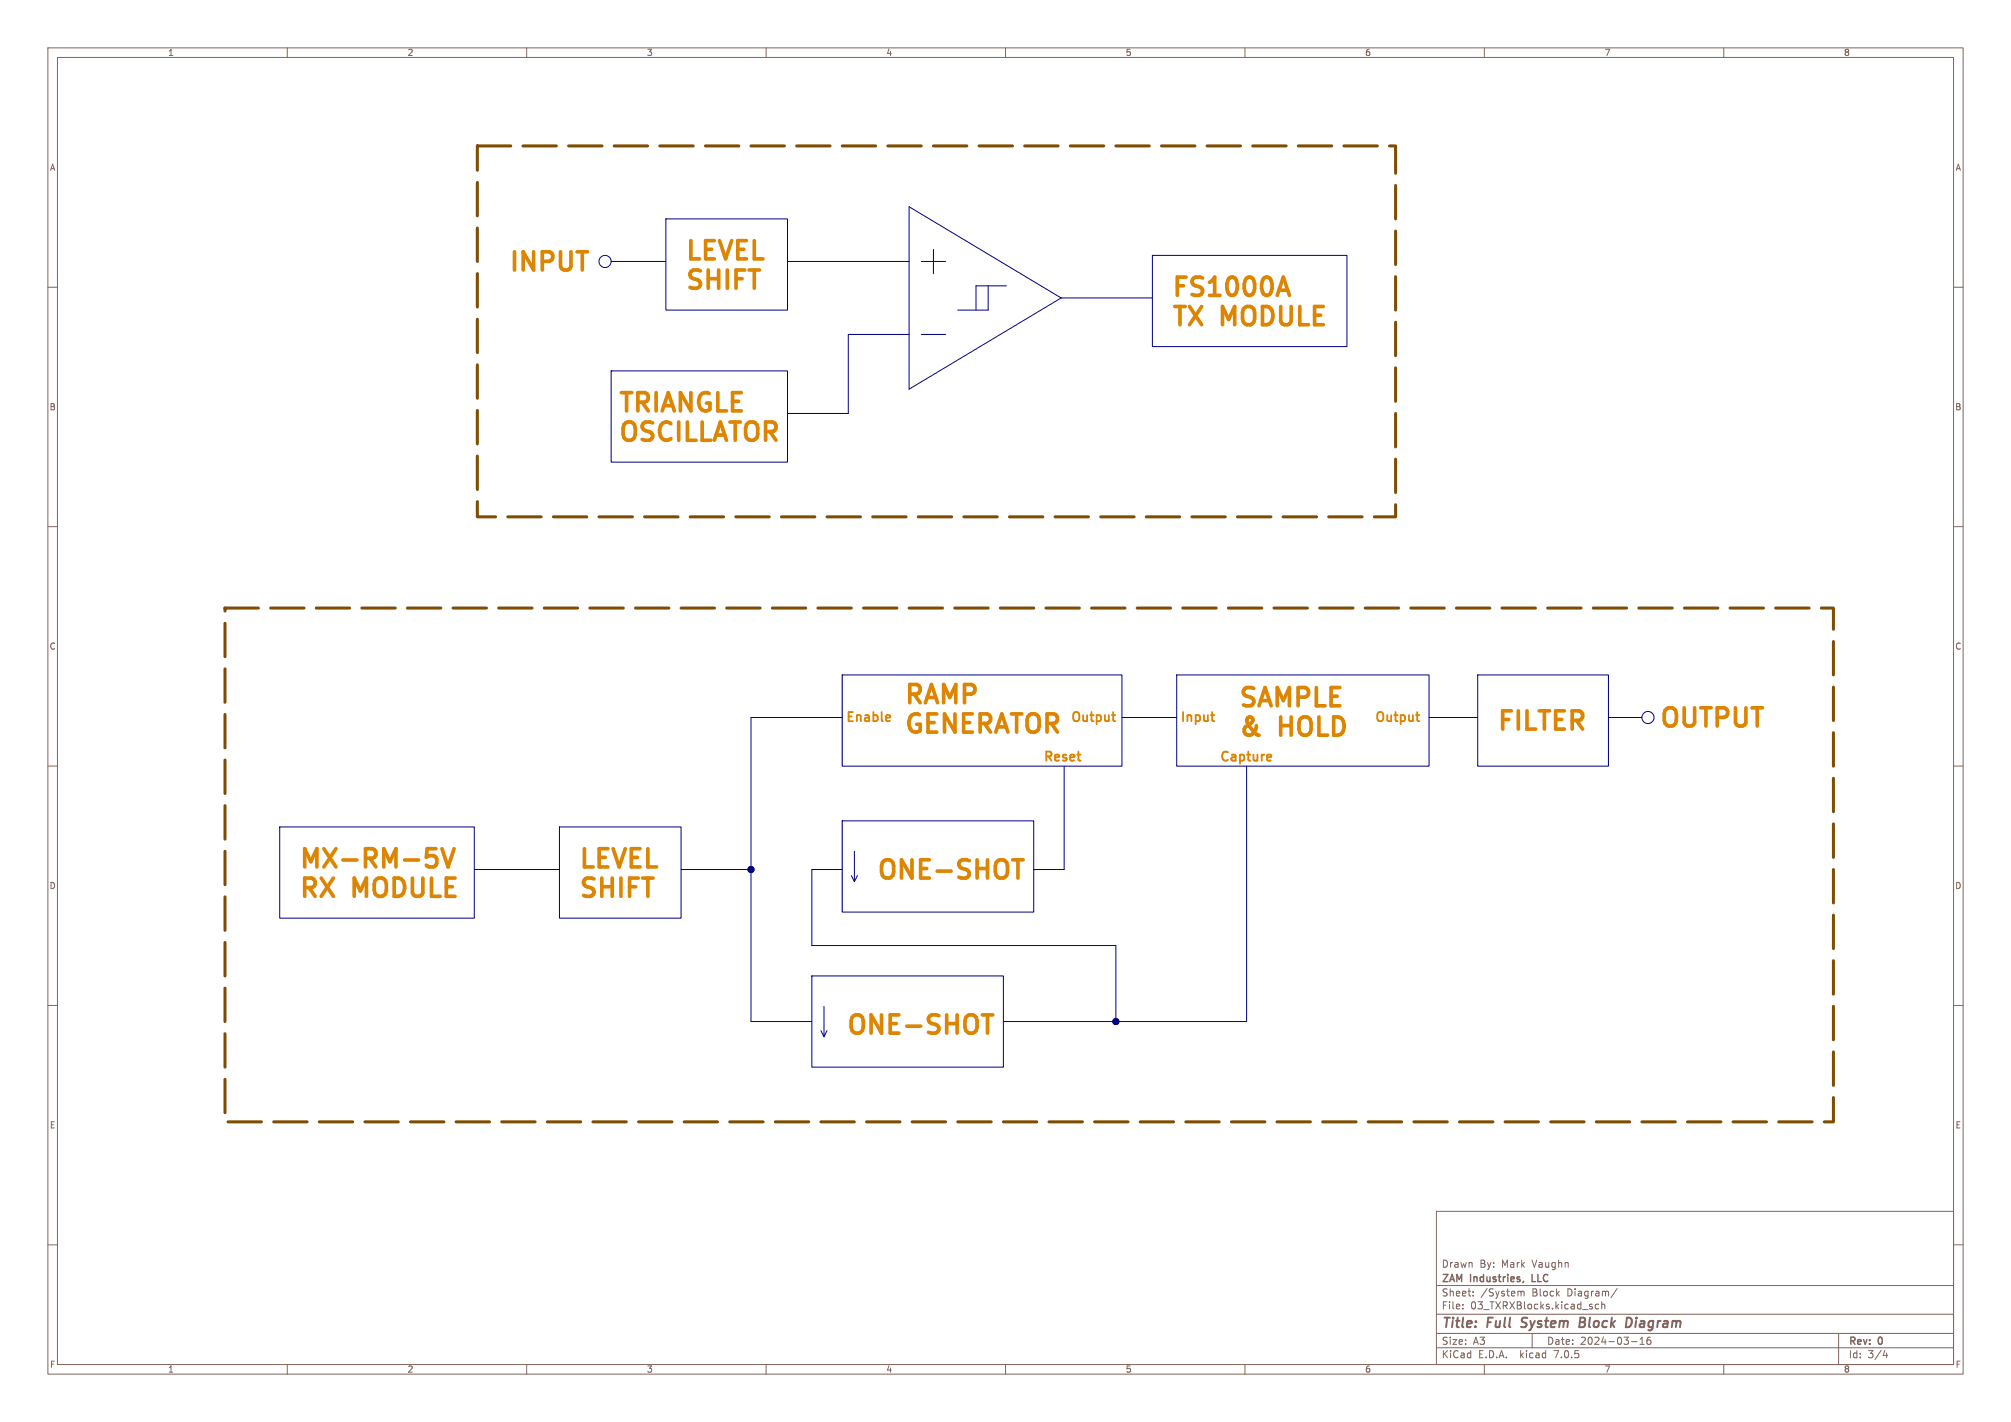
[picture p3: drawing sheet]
<svg xmlns="http://www.w3.org/2000/svg" width="420mm" height="297mm" viewBox="0 0 420 297" stroke-linecap="round" stroke-linejoin="round" font-family="sans-serif">
<g fill="none" stroke="#83655e" stroke-width=".21">
<path d="M10 10h400v277h-400zM12 12h396v273h-396zM60 10v2M110 10v2M160 10v2M210 10v2M260 10v2M310 10v2M360 10v2M10 60h2M408 60h2M10 110h2"/>
<path d="M408 110h2M10 160h2M408 160h2M10 210h2M408 210h2M10 260h2M300 253h108v32h-108zM408 260h2M300 278.5h108M300 274.5h108M300 268.5h108M305.5 273.2v.2"/>
<path d="M305.5 272.5v.1M307.7 270.5v.2M307.7 269.8v.1M317.2 269.7l.5 .2M317.7 269.9l.2-.2 .3 .1 .1 .9M317.7 269.9v.8M320 278.5v3M333.9 272.5l-.5-.1-.2 .3 .1 .6h.6M334.5 272.5l.2-.1 .4 .1 .1 .9M334.5 271.9v1.5M337.7 269.1l-1.3 1.9M342.5 279.7l.4-.4v1.5"/>
<path d="M344.2 279.4a1.01 1.01 0 0 0 0 1.4l.5-.2 .1-.5-.3-.2h-.3l-.3 .2M384 278.5v6.5M60 285v2M110 285v2M160 285v2M210 285v2M260 285v2M300 281.5h108M310 285v2M340.7 280.2h1.2M342.5 280.8h.9M360 285v2"/>
<path d="M393.7 282l-.4 1.1h.9M394 282.6v1"/>
</g>
<path d="M329.9 276.2h.7M330.7 275.2h-.6l-.3 2h.8M340.5 275.3l-.7-.1-.3 2h.5l.5-.3" fill="none" stroke="#83655e" stroke-width=".4"/>
<path d="M318.2 267.6l-.1 .2" fill="none" stroke="#83655e" stroke-width=".3"/>
<g fill="#000084" stroke="#000084" stroke-width=".21">
<circle cx="233" cy="213.4" r=".63"/>
<circle cx="156.8" cy="181.6" r=".63"/>
</g>
<path d="M268 57.9l1.3 3.8M267.1 60.6h1.8M89.2 177.3h1.8M89.6 178.7h.9l.4 .2 .3 .5v.9l-.2 .4-.5 .4h-.9M92.3 177.3l1.3 3.8 1.2-3.8M211.5 179.6h2.2M205.2 212h2.1" fill="none" stroke="#dd8500" stroke-width=".76"/>
<g fill="none" stroke="#000084" stroke-width=".21">
<path d="M127.6 54.6h11.5M139.1 45.7h25.4v19.1h-25.4zM164.5 54.6h25.4M189.9 43.2l31.7 19-31.7 19.1zM192.4 54.6h5.1M194.9 52.1v5.1M206.4 59.7v5.1h-6.4M210.2 59.7h-6.4v5.1M240.7 53.3h40.6v19.1h-40.6zM127.6 77.5h36.9v19h-36.9zM189.9 69.9h-12.7v16.5h-12.7M192.4 69.9h5.1"/>
<path d="M221.6 62.2h19.1M175.9 141h58.4v19h-58.4zM175.9 149.9h-19.1v63.5h12.7M234.3 149.9h11.4M245.7 141h52.7v19h-52.7zM298.4 149.9h10.2M308.6 141h27.3v19h-27.3zM335.9 149.9h7M58.4 172.7h40.7v19.1h-40.7zM116.8 172.7h25.4v19.1h-25.4zM175.9 171.5h40v19h-40zM178.4 177.8v6.4"/>
<path d="M222.2 160v21.6h-6.3M260.3 160v53.4h-50.8M99.1 181.6h17.7M142.2 181.6h14.6M175.9 181.6h-6.4v15.9h63.5v15.9M177.8 182.9l.6 1.3M179.1 182.9l-.7 1.3M169.5 203.8h40v19.1h-40zM171.4 215.3l.7 1.2M172.1 210.2v6.3M172.7 215.3l-.6 1.2"/>
<circle cx="126.4" cy="54.6" r="1.27"/>
<circle cx="344.2" cy="149.9" r="1.27"/>
<circle cx="156.8" cy="181.6" r=".63"/>
<circle cx="233" cy="213.4" r=".63"/>
</g>
<path d="M99.7 30.5h191.8v77.5h-191.8v-77.5M47 127h335.9v107.3h-335.9v-107.3" fill="none" stroke="#804d00" stroke-width=".63" stroke-dasharray="7 2.5"/>
<g font-size="5.3" fill="#dd8500">
<text x="106" y="56.9">INPUT</text>
<text x="142.9" y="54.6">LEVEL</text>
<text x="142.9" y="60.7">SHIFT</text>
<text x="244.5" y="62.2">FS1000A</text>
<text x="244.5" y="68.3">TX</text>
<text x="255.1" y="68.3">MODULE</text>
<text x="128.9" y="86.3">TRIANGLE</text>
<text x="128.9" y="92.5">OSCILLATOR</text>
<text x="188.6" y="147.3">RAMP</text>
<text x="258.4" y="147.9">SAMPLE</text>
<text x="188.6" y="153.4">GENERATOR</text>
<text x="258.4" y="154.1">&amp;</text>
<text x="267.2" y="154.1">HOLD</text>
<text x="312.4" y="152.8">FILTER</text>
<text x="346.2" y="152.2">OUTPUT</text>
<text x="62.2" y="181.6">MX-RM-5V</text>
<text x="120.6" y="181.6">LEVEL</text>
<text x="182.9" y="183.9">ONE-SHOT</text>
<text x="62.2" y="187.7">RX</text>
<text x="73.7" y="187.7">MODULE</text>
<text x="120.6" y="187.7">SHIFT</text>
<text x="176.5" y="216.3">ONE-SHOT</text>
</g>
<g font-size="2.8" fill="#83655e">
<text x="301" y="277.8">Title:</text>
<text x="310.4" y="277.8">Full</text>
<text x="318.2" y="277.8">System</text>
<text x="330.9" y="277.8">Block</text>
<text x="341.2" y="277.8">Diagram</text>
</g>
<g font-size="2.7" fill="#dd8500">
<text x="176.5" y="150.9">Enable</text>
<text x="223.5" y="150.9">Output</text>
<text x="246.4" y="150.9">Input</text>
<text x="287" y="150.9">Output</text>
<text x="217.8" y="159.1">Reset</text>
<text x="254.6" y="159.1">Capture</text>
</g>
<g font-size="2.1" fill="#83655e">
<text x="301" y="268.1">ZAM</text>
<text x="301" y="264.9">Drawn</text>
<text x="307" y="268.1">Industries,</text>
<text x="308.9" y="264.9">By:</text>
<text x="313.5" y="264.9">Mark</text>
<text x="319.9" y="264.9">Vaughn</text>
<text x="320.3" y="268.1">LLC</text>
<text x="301" y="273.6">File:</text>
<text x="301" y="270.9">Sheet:</text>
<text x="307" y="273.6">03_TXRXBlocks.kicad_sch</text>
<text x="309.1" y="270.9">/System</text>
<text x="319.9" y="270.9">Block</text>
<text x="327.2" y="270.9">Diagram/</text>
<text x="301" y="281">Size:</text>
<text x="307.6" y="281">A3</text>
<text x="323" y="281">Date:</text>
<text x="329.9" y="281">2024-03-16</text>
<text x="386" y="281.2">Rev:</text>
<text x="392.2" y="281.2">0</text>
<text x="301" y="283.8">KiCad</text>
<text x="308.6" y="283.8">E.D.A.</text>
<text x="317.4" y="283.8">kicad</text>
<text x="324.5" y="283.8">7.0.5</text>
<text x="386" y="283.8">Id:</text>
<text x="390" y="283.8">3/4</text>
</g>
<g font-size="1.8" fill="#83655e">
<text x="35" y="11.8">1</text>
<text x="85" y="11.8">2</text>
<text x="135" y="11.8">3</text>
<text x="185" y="11.8">4</text>
<text x="235" y="11.8">5</text>
<text x="285" y="11.8">6</text>
<text x="335" y="11.8">7</text>
<text x="385" y="11.8">8</text>
<text x="10.4" y="35.8">A</text>
<text x="408.4" y="35.8">A</text>
<text x="10.3" y="85.8">B</text>
<text x="408.3" y="85.8">B</text>
<text x="10.3" y="135.8">C</text>
<text x="408.3" y="135.8">C</text>
<text x="10.3" y="185.8">D</text>
<text x="408.3" y="185.8">D</text>
<text x="10.4" y="235.8">E</text>
<text x="408.3" y="235.8">E</text>
<text x="10.4" y="285.8">F</text>
<text x="35" y="286.8">1</text>
<text x="85" y="286.8">2</text>
<text x="135" y="286.8">3</text>
<text x="185" y="286.8">4</text>
<text x="235" y="286.8">5</text>
<text x="285" y="286.8">6</text>
<text x="335" y="286.8">7</text>
<text x="385" y="286.8">8</text>
<text x="408.4" y="285.8">F</text>
</g>
</svg>
